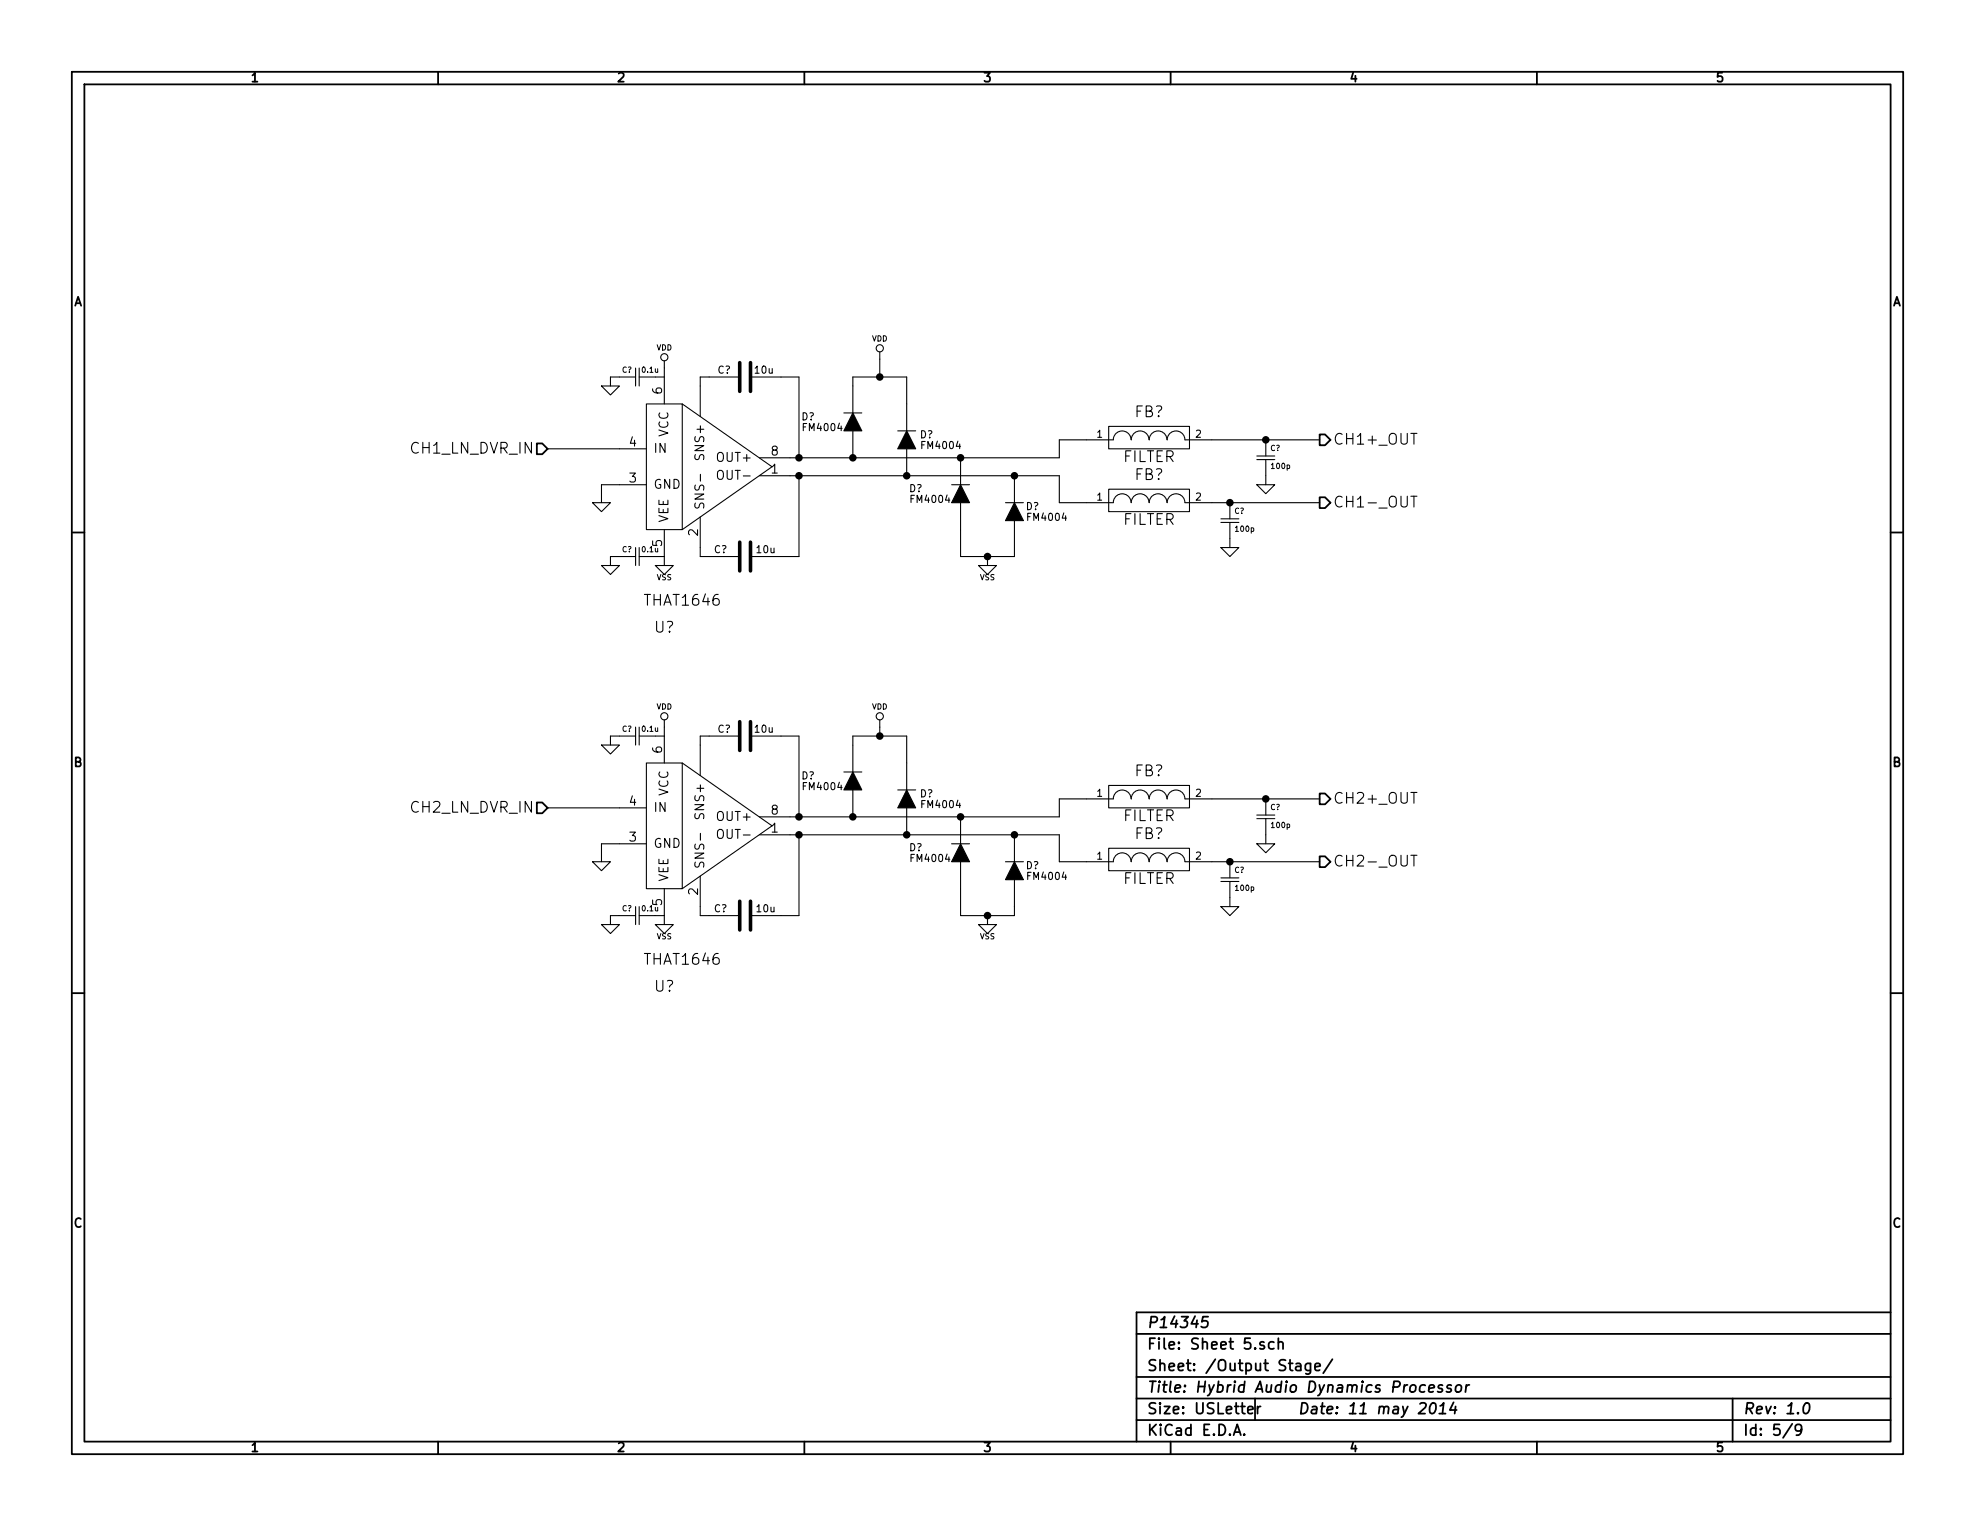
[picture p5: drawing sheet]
EESchema Schematic File Version 2
LIBS:power
LIBS:device
LIBS:transistors
LIBS:conn
LIBS:linear
LIBS:regul
LIBS:74xx
LIBS:cmos4000
LIBS:adc-dac
LIBS:memory
LIBS:xilinx
LIBS:special
LIBS:microcontrollers
LIBS:dsp
LIBS:microchip
LIBS:analog_switches
LIBS:motorola
LIBS:texas
LIBS:intel
LIBS:audio
LIBS:interface
LIBS:digital-audio
LIBS:philips
LIBS:display
LIBS:cypress
LIBS:siliconi
LIBS:opto
LIBS:atmel
LIBS:contrib
LIBS:valves
LIBS:P14345
LIBS:Sheet 1-cache
EELAYER 27 0
EELAYER END
$Descr USLetter 11000 8500
encoding utf-8
Sheet 5 9
Title "Hybrid Audio Dynamics Processor"
Date "11 may 2014"
Rev "1.0"
Comp "P14345"
Comment1 ""
Comment2 ""
Comment3 ""
Comment4 ""
$EndDescr
$Comp
L THAT1646 U?
U 1 1
P 3800 2600
F 0 "U?" H 3700 1700 60  0000 C CNN
F 1 "THAT1646" H 3800 1850 60  0000 C CNN
F 2 "" H 3850 2600 60  0000 C CNN
F 3 "" H 3850 2600 60  0000 C CNN
	1    3800 2600
	1    0    0    -1  
$EndComp
$Comp
L C C?
U 1 1
P 4150 2100
F 0 "C?" V 4190 2180 40  0000 L CNN
F 1 "10u" V 4190 1940 40  0000 L CNN
F 2 "~" H 4188 1950 30  0000 C CNN
F 3 "~" H 4150 2100 60  0000 C CNN
	1    4150 2100
	0    -1   -1   0   
$EndComp
$Comp
L C C?
U 1 1
P 4150 3100
F 0 "C?" V 4190 3200 40  0000 L CNN
F 1 "10u" V 4190 2930 40  0000 L CNN
F 2 "~" H 4188 2950 30  0000 C CNN
F 3 "~" H 4150 3100 60  0000 C CNN
	1    4150 3100
	0    -1   -1   0   
$EndComp
$Comp
L GND #PWR?
U 1 1
P 3350 2800
F 0 "#PWR?" H 3350 2800 30  0001 C CNN
F 1 "GND" H 3350 2730 30  0001 C CNN
F 2 "" H 3350 2800 60  0000 C CNN
F 3 "" H 3350 2800 60  0000 C CNN
	1    3350 2800
	1    0    0    -1  
$EndComp
$Comp
L CSMALL C?
U 1 1
P 3550 2100
F 0 "C?" V 3590 2130 30  0000 L CNN
F 1 "0.1u" V 3590 1980 30  0000 L CNN
F 2 "~" H 3550 2100 60  0000 C CNN
F 3 "~" H 3550 2100 60  0000 C CNN
	1    3550 2100
	0    -1   -1   0   
$EndComp
$Comp
L CSMALL C?
U 1 1
P 3550 3100
F 0 "C?" V 3590 3130 30  0000 L CNN
F 1 "0.1u" V 3590 2980 30  0000 L CNN
F 2 "~" H 3550 3100 60  0000 C CNN
F 3 "~" H 3550 3100 60  0000 C CNN
	1    3550 3100
	0    -1   -1   0   
$EndComp
$Comp
L DIODE D?
U 1 1
P 4750 2350
F 0 "D?" V 4780 2600 40  0000 C CNN
F 1 "FM4004" V 4720 2520 40  0000 C CNN
F 2 "~" H 4750 2350 60  0000 C CNN
F 3 "~" H 4750 2350 60  0000 C CNN
	1    4750 2350
	0    -1   -1   0   
$EndComp
$Comp
L DIODE D?
U 1 1
P 5050 2450
F 0 "D?" V 5080 2340 40  0000 C CNN
F 1 "FM4004" V 5020 2260 40  0000 C CNN
F 2 "~" H 5050 2450 60  0000 C CNN
F 3 "~" H 5050 2450 60  0000 C CNN
	1    5050 2450
	0    -1   -1   0   
$EndComp
$Comp
L DIODE D?
U 1 1
P 5350 2750
F 0 "D?" V 5380 3000 40  0000 C CNN
F 1 "FM4004" V 5320 2920 40  0000 C CNN
F 2 "~" H 5350 2750 60  0000 C CNN
F 3 "~" H 5350 2750 60  0000 C CNN
	1    5350 2750
	0    -1   -1   0   
$EndComp
$Comp
L DIODE D?
U 1 1
P 5650 2850
F 0 "D?" V 5680 2750 40  0000 C CNN
F 1 "FM4004" V 5620 2670 40  0000 C CNN
F 2 "~" H 5650 2850 60  0000 C CNN
F 3 "~" H 5650 2850 60  0000 C CNN
	1    5650 2850
	0    -1   -1   0   
$EndComp
$Comp
L FILTER FB?
U 1 1
P 6400 2450
F 0 "FB?" H 6400 2600 60  0000 C CNN
F 1 "FILTER" H 6400 2350 60  0000 C CNN
F 2 "~" H 6400 2450 60  0000 C CNN
F 3 "~" H 6400 2450 60  0000 C CNN
F 4 "http://www.mouser.com/ProductDetail/Murata-Electronics/BLM15AG601SN1D/?qs=sGAEpiMZZMtdyQheitOmRfTBX6EG6nfnnJpkaiGdtQU%3d" H 6400 2450 60  0001 C CNN "Mouser"
	1    6400 2450
	1    0    0    -1  
$EndComp
$Comp
L FILTER FB?
U 1 1
P 6400 2800
F 0 "FB?" H 6400 2950 60  0000 C CNN
F 1 "FILTER" H 6400 2700 60  0000 C CNN
F 2 "~" H 6400 2800 60  0000 C CNN
F 3 "~" H 6400 2800 60  0000 C CNN
	1    6400 2800
	1    0    0    -1  
$EndComp
$Comp
L CSMALL C?
U 1 1
P 6850 2900
F 0 "C?" H 6875 2950 30  0000 L CNN
F 1 "100p" H 6875 2850 30  0000 L CNN
F 2 "~" H 6850 2900 60  0000 C CNN
F 3 "~" H 6850 2900 60  0000 C CNN
	1    6850 2900
	1    0    0    -1  
$EndComp
$Comp
L CSMALL C?
U 1 1
P 7050 2550
F 0 "C?" H 7075 2600 30  0000 L CNN
F 1 "100p" H 7075 2500 30  0000 L CNN
F 2 "~" H 7050 2550 60  0000 C CNN
F 3 "~" H 7050 2550 60  0000 C CNN
	1    7050 2550
	1    0    0    -1  
$EndComp
$Comp
L GND #PWR?
U 1 1
P 3400 2150
F 0 "#PWR?" H 3400 2150 30  0001 C CNN
F 1 "GND" H 3400 2080 30  0001 C CNN
F 2 "" H 3400 2150 60  0000 C CNN
F 3 "" H 3400 2150 60  0000 C CNN
	1    3400 2150
	1    0    0    -1  
$EndComp
$Comp
L GND #PWR?
U 1 1
P 3400 3150
F 0 "#PWR?" H 3400 3150 30  0001 C CNN
F 1 "GND" H 3400 3080 30  0001 C CNN
F 2 "" H 3400 3150 60  0000 C CNN
F 3 "" H 3400 3150 60  0000 C CNN
	1    3400 3150
	1    0    0    -1  
$EndComp
$Comp
L GND #PWR?
U 1 1
P 6850 3050
F 0 "#PWR?" H 6850 3050 30  0001 C CNN
F 1 "GND" H 6850 2980 30  0001 C CNN
F 2 "" H 6850 3050 60  0000 C CNN
F 3 "" H 6850 3050 60  0000 C CNN
	1    6850 3050
	1    0    0    -1  
$EndComp
$Comp
L GND #PWR?
U 1 1
P 7050 2700
F 0 "#PWR?" H 7050 2700 30  0001 C CNN
F 1 "GND" H 7050 2630 30  0001 C CNN
F 2 "" H 7050 2700 60  0000 C CNN
F 3 "" H 7050 2700 60  0000 C CNN
	1    7050 2700
	1    0    0    -1  
$EndComp
Wire Wire Line
	3950 3100 3900 3100
Wire Wire Line
	3900 3100 3900 3050
Wire Wire Line
	4350 3100 4450 3100
Wire Wire Line
	4450 3100 4450 2650
Wire Wire Line
	4400 2650 5900 2650
Wire Wire Line
	3950 2100 3900 2100
Wire Wire Line
	3900 2100 3900 2150
Wire Wire Line
	4350 2100 4450 2100
Wire Wire Line
	4450 2100 4450 2550
Wire Wire Line
	4400 2550 5900 2550
Wire Wire Line
	3450 2700 3350 2700
Wire Wire Line
	3350 2700 3350 2800
Connection ~ 4450 2550
Connection ~ 4750 2550
Connection ~ 4450 2650
Connection ~ 5050 2650
Wire Wire Line
	4750 2150 4750 2100
Wire Wire Line
	4750 2100 5050 2100
Wire Wire Line
	5050 2100 5050 2250
Wire Wire Line
	5350 2950 5350 3100
Wire Wire Line
	5350 3100 5650 3100
Wire Wire Line
	5650 3100 5650 3050
Wire Wire Line
	5900 2650 5900 2800
Wire Wire Line
	5900 2800 6050 2800
Connection ~ 5650 2650
Wire Wire Line
	5900 2550 5900 2450
Wire Wire Line
	5900 2450 6050 2450
Connection ~ 5350 2550
Wire Wire Line
	6750 2450 7350 2450
Wire Wire Line
	6750 2800 7350 2800
Connection ~ 6850 2800
Connection ~ 7050 2450
Wire Wire Line
	3700 2100 3650 2100
Wire Wire Line
	3450 2100 3400 2100
Wire Wire Line
	3400 2100 3400 2150
Wire Wire Line
	3700 3100 3650 3100
Wire Wire Line
	3450 3100 3400 3100
Wire Wire Line
	3400 3100 3400 3150
Wire Wire Line
	6850 3000 6850 3050
Wire Wire Line
	7050 2650 7050 2700
Wire Wire Line
	3450 2500 3050 2500
Text HLabel 3050 2500 0    60   Input ~ 0
CH1_LN_DVR_IN
Text HLabel 7350 2450 2    60   Output ~ 0
CH1+_OUT
Text HLabel 7350 2800 2    60   Output ~ 0
CH1-_OUT
$Comp
L THAT1646 U?
U 1 1
P 3800 4600
F 0 "U?" H 3700 3700 60  0000 C CNN
F 1 "THAT1646" H 3800 3850 60  0000 C CNN
F 2 "" H 3850 4600 60  0000 C CNN
F 3 "" H 3850 4600 60  0000 C CNN
	1    3800 4600
	1    0    0    -1  
$EndComp
$Comp
L C C?
U 1 1
P 4150 4100
F 0 "C?" V 4190 4180 40  0000 L CNN
F 1 "10u" V 4190 3940 40  0000 L CNN
F 2 "~" H 4188 3950 30  0000 C CNN
F 3 "~" H 4150 4100 60  0000 C CNN
	1    4150 4100
	0    -1   -1   0   
$EndComp
$Comp
L C C?
U 1 1
P 4150 5100
F 0 "C?" V 4190 5200 40  0000 L CNN
F 1 "10u" V 4190 4930 40  0000 L CNN
F 2 "~" H 4188 4950 30  0000 C CNN
F 3 "~" H 4150 5100 60  0000 C CNN
	1    4150 5100
	0    -1   -1   0   
$EndComp
$Comp
L GND #PWR?
U 1 1
P 3350 4800
F 0 "#PWR?" H 3350 4800 30  0001 C CNN
F 1 "GND" H 3350 4730 30  0001 C CNN
F 2 "" H 3350 4800 60  0000 C CNN
F 3 "" H 3350 4800 60  0000 C CNN
	1    3350 4800
	1    0    0    -1  
$EndComp
$Comp
L CSMALL C?
U 1 1
P 3550 4100
F 0 "C?" V 3590 4130 30  0000 L CNN
F 1 "0.1u" V 3590 3980 30  0000 L CNN
F 2 "~" H 3550 4100 60  0000 C CNN
F 3 "~" H 3550 4100 60  0000 C CNN
	1    3550 4100
	0    -1   -1   0   
$EndComp
$Comp
L CSMALL C?
U 1 1
P 3550 5100
F 0 "C?" V 3590 5130 30  0000 L CNN
F 1 "0.1u" V 3590 4980 30  0000 L CNN
F 2 "~" H 3550 5100 60  0000 C CNN
F 3 "~" H 3550 5100 60  0000 C CNN
	1    3550 5100
	0    -1   -1   0   
$EndComp
$Comp
L DIODE D?
U 1 1
P 4750 4350
F 0 "D?" V 4780 4600 40  0000 C CNN
F 1 "FM4004" V 4720 4520 40  0000 C CNN
F 2 "~" H 4750 4350 60  0000 C CNN
F 3 "~" H 4750 4350 60  0000 C CNN
	1    4750 4350
	0    -1   -1   0   
$EndComp
$Comp
L DIODE D?
U 1 1
P 5050 4450
F 0 "D?" V 5080 4340 40  0000 C CNN
F 1 "FM4004" V 5020 4260 40  0000 C CNN
F 2 "~" H 5050 4450 60  0000 C CNN
F 3 "~" H 5050 4450 60  0000 C CNN
	1    5050 4450
	0    -1   -1   0   
$EndComp
$Comp
L DIODE D?
U 1 1
P 5350 4750
F 0 "D?" V 5380 5000 40  0000 C CNN
F 1 "FM4004" V 5320 4920 40  0000 C CNN
F 2 "~" H 5350 4750 60  0000 C CNN
F 3 "~" H 5350 4750 60  0000 C CNN
	1    5350 4750
	0    -1   -1   0   
$EndComp
$Comp
L DIODE D?
U 1 1
P 5650 4850
F 0 "D?" V 5680 4750 40  0000 C CNN
F 1 "FM4004" V 5620 4670 40  0000 C CNN
F 2 "~" H 5650 4850 60  0000 C CNN
F 3 "~" H 5650 4850 60  0000 C CNN
	1    5650 4850
	0    -1   -1   0   
$EndComp
$Comp
L FILTER FB?
U 1 1
P 6400 4450
F 0 "FB?" H 6400 4600 60  0000 C CNN
F 1 "FILTER" H 6400 4350 60  0000 C CNN
F 2 "~" H 6400 4450 60  0000 C CNN
F 3 "~" H 6400 4450 60  0000 C CNN
F 4 "http://www.mouser.com/ProductDetail/Murata-Electronics/BLM15AG601SN1D/?qs=sGAEpiMZZMtdyQheitOmRfTBX6EG6nfnnJpkaiGdtQU%3d" H 6400 4450 60  0001 C CNN "Mouser"
	1    6400 4450
	1    0    0    -1  
$EndComp
$Comp
L FILTER FB?
U 1 1
P 6400 4800
F 0 "FB?" H 6400 4950 60  0000 C CNN
F 1 "FILTER" H 6400 4700 60  0000 C CNN
F 2 "~" H 6400 4800 60  0000 C CNN
F 3 "~" H 6400 4800 60  0000 C CNN
	1    6400 4800
	1    0    0    -1  
$EndComp
$Comp
L CSMALL C?
U 1 1
P 6850 4900
F 0 "C?" H 6875 4950 30  0000 L CNN
F 1 "100p" H 6875 4850 30  0000 L CNN
F 2 "~" H 6850 4900 60  0000 C CNN
F 3 "~" H 6850 4900 60  0000 C CNN
	1    6850 4900
	1    0    0    -1  
$EndComp
$Comp
L CSMALL C?
U 1 1
P 7050 4550
F 0 "C?" H 7075 4600 30  0000 L CNN
F 1 "100p" H 7075 4500 30  0000 L CNN
F 2 "~" H 7050 4550 60  0000 C CNN
F 3 "~" H 7050 4550 60  0000 C CNN
	1    7050 4550
	1    0    0    -1  
$EndComp
$Comp
L GND #PWR?
U 1 1
P 3400 4150
F 0 "#PWR?" H 3400 4150 30  0001 C CNN
F 1 "GND" H 3400 4080 30  0001 C CNN
F 2 "" H 3400 4150 60  0000 C CNN
F 3 "" H 3400 4150 60  0000 C CNN
	1    3400 4150
	1    0    0    -1  
$EndComp
$Comp
L GND #PWR?
U 1 1
P 3400 5150
F 0 "#PWR?" H 3400 5150 30  0001 C CNN
F 1 "GND" H 3400 5080 30  0001 C CNN
F 2 "" H 3400 5150 60  0000 C CNN
F 3 "" H 3400 5150 60  0000 C CNN
	1    3400 5150
	1    0    0    -1  
$EndComp
$Comp
L GND #PWR?
U 1 1
P 6850 5050
F 0 "#PWR?" H 6850 5050 30  0001 C CNN
F 1 "GND" H 6850 4980 30  0001 C CNN
F 2 "" H 6850 5050 60  0000 C CNN
F 3 "" H 6850 5050 60  0000 C CNN
	1    6850 5050
	1    0    0    -1  
$EndComp
$Comp
L GND #PWR?
U 1 1
P 7050 4700
F 0 "#PWR?" H 7050 4700 30  0001 C CNN
F 1 "GND" H 7050 4630 30  0001 C CNN
F 2 "" H 7050 4700 60  0000 C CNN
F 3 "" H 7050 4700 60  0000 C CNN
	1    7050 4700
	1    0    0    -1  
$EndComp
Wire Wire Line
	3950 5100 3900 5100
Wire Wire Line
	3900 5100 3900 5050
Wire Wire Line
	4350 5100 4450 5100
Wire Wire Line
	4450 5100 4450 4650
Wire Wire Line
	4400 4650 5900 4650
Wire Wire Line
	3950 4100 3900 4100
Wire Wire Line
	3900 4100 3900 4150
Wire Wire Line
	4350 4100 4450 4100
Wire Wire Line
	4450 4100 4450 4550
Wire Wire Line
	4400 4550 5900 4550
Wire Wire Line
	3450 4700 3350 4700
Wire Wire Line
	3350 4700 3350 4800
Connection ~ 4450 4550
Connection ~ 4750 4550
Connection ~ 4450 4650
Connection ~ 5050 4650
Wire Wire Line
	4750 4150 4750 4100
Wire Wire Line
	4750 4100 5050 4100
Wire Wire Line
	5050 4100 5050 4250
Wire Wire Line
	5350 4950 5350 5100
Wire Wire Line
	5350 5100 5650 5100
Wire Wire Line
	5650 5100 5650 5050
Wire Wire Line
	5900 4650 5900 4800
Wire Wire Line
	5900 4800 6050 4800
Connection ~ 5650 4650
Wire Wire Line
	5900 4550 5900 4450
Wire Wire Line
	5900 4450 6050 4450
Connection ~ 5350 4550
Wire Wire Line
	6750 4450 7350 4450
Wire Wire Line
	6750 4800 7350 4800
Connection ~ 6850 4800
Connection ~ 7050 4450
Wire Wire Line
	3700 4100 3650 4100
Wire Wire Line
	3450 4100 3400 4100
Wire Wire Line
	3400 4100 3400 4150
Wire Wire Line
	3700 5100 3650 5100
Wire Wire Line
	3450 5100 3400 5100
Wire Wire Line
	3400 5100 3400 5150
Wire Wire Line
	6850 5000 6850 5050
Wire Wire Line
	7050 4650 7050 4700
Wire Wire Line
	3450 4500 3050 4500
Text HLabel 3050 4500 0    60   Input ~ 0
CH2_LN_DVR_IN
Text HLabel 7350 4450 2    60   Output ~ 0
CH2+_OUT
Text HLabel 7350 4800 2    60   Output ~ 0
CH2-_OUT
$Comp
L VSS #PWR?
U 1 1
P 3700 3150
F 0 "#PWR?" H 3700 3150 30  0001 C CNN
F 1 "VSS" H 3700 3080 30  0000 C CNN
F 2 "" H 3700 3150 60  0000 C CNN
F 3 "" H 3700 3150 60  0000 C CNN
	1    3700 3150
	1    0    0    -1  
$EndComp
$Comp
L VSS #PWR?
U 1 1
P 3700 5150
F 0 "#PWR?" H 3700 5150 30  0001 C CNN
F 1 "VSS" H 3700 5080 30  0000 C CNN
F 2 "" H 3700 5150 60  0000 C CNN
F 3 "" H 3700 5150 60  0000 C CNN
	1    3700 5150
	1    0    0    -1  
$EndComp
$Comp
L VSS #PWR?
U 1 1
P 5500 3150
F 0 "#PWR?" H 5500 3150 30  0001 C CNN
F 1 "VSS" H 5500 3080 30  0000 C CNN
F 2 "" H 5500 3150 60  0000 C CNN
F 3 "" H 5500 3150 60  0000 C CNN
	1    5500 3150
	1    0    0    -1  
$EndComp
$Comp
L VDD #PWR?
U 1 1
P 3700 4050
F 0 "#PWR?" H 3700 4150 30  0001 C CNN
F 1 "VDD" H 3700 4160 30  0000 C CNN
F 2 "" H 3700 4050 60  0000 C CNN
F 3 "" H 3700 4050 60  0000 C CNN
	1    3700 4050
	1    0    0    -1  
$EndComp
$Comp
L VDD #PWR?
U 1 1
P 4900 4050
F 0 "#PWR?" H 4900 4150 30  0001 C CNN
F 1 "VDD" H 4900 4160 30  0000 C CNN
F 2 "" H 4900 4050 60  0000 C CNN
F 3 "" H 4900 4050 60  0000 C CNN
	1    4900 4050
	1    0    0    -1  
$EndComp
$Comp
L VDD #PWR?
U 1 1
P 3700 2050
F 0 "#PWR?" H 3700 2150 30  0001 C CNN
F 1 "VDD" H 3700 2160 30  0000 C CNN
F 2 "" H 3700 2050 60  0000 C CNN
F 3 "" H 3700 2050 60  0000 C CNN
	1    3700 2050
	1    0    0    -1  
$EndComp
$Comp
L VDD #PWR?
U 1 1
P 4900 2000
F 0 "#PWR?" H 4900 2100 30  0001 C CNN
F 1 "VDD" H 4900 2110 30  0000 C CNN
F 2 "" H 4900 2000 60  0000 C CNN
F 3 "" H 4900 2000 60  0000 C CNN
	1    4900 2000
	1    0    0    -1  
$EndComp
Wire Wire Line
	4900 2100 4900 2000
Connection ~ 4900 2100
Wire Wire Line
	3700 2050 3700 2100
Wire Wire Line
	3700 3100 3700 3150
Wire Wire Line
	3700 4050 3700 4100
Wire Wire Line
	3700 5100 3700 5150
Wire Wire Line
	4900 4050 4900 4100
Connection ~ 4900 4100
$Comp
L VSS #PWR?
U 1 1
P 5500 5150
F 0 "#PWR?" H 5500 5150 30  0001 C CNN
F 1 "VSS" H 5500 5080 30  0000 C CNN
F 2 "" H 5500 5150 60  0000 C CNN
F 3 "" H 5500 5150 60  0000 C CNN
	1    5500 5150
	1    0    0    -1  
$EndComp
Wire Wire Line
	5500 5100 5500 5150
Connection ~ 5500 5100
Wire Wire Line
	5500 3100 5500 3150
Connection ~ 5500 3100
$EndSCHEMATC
